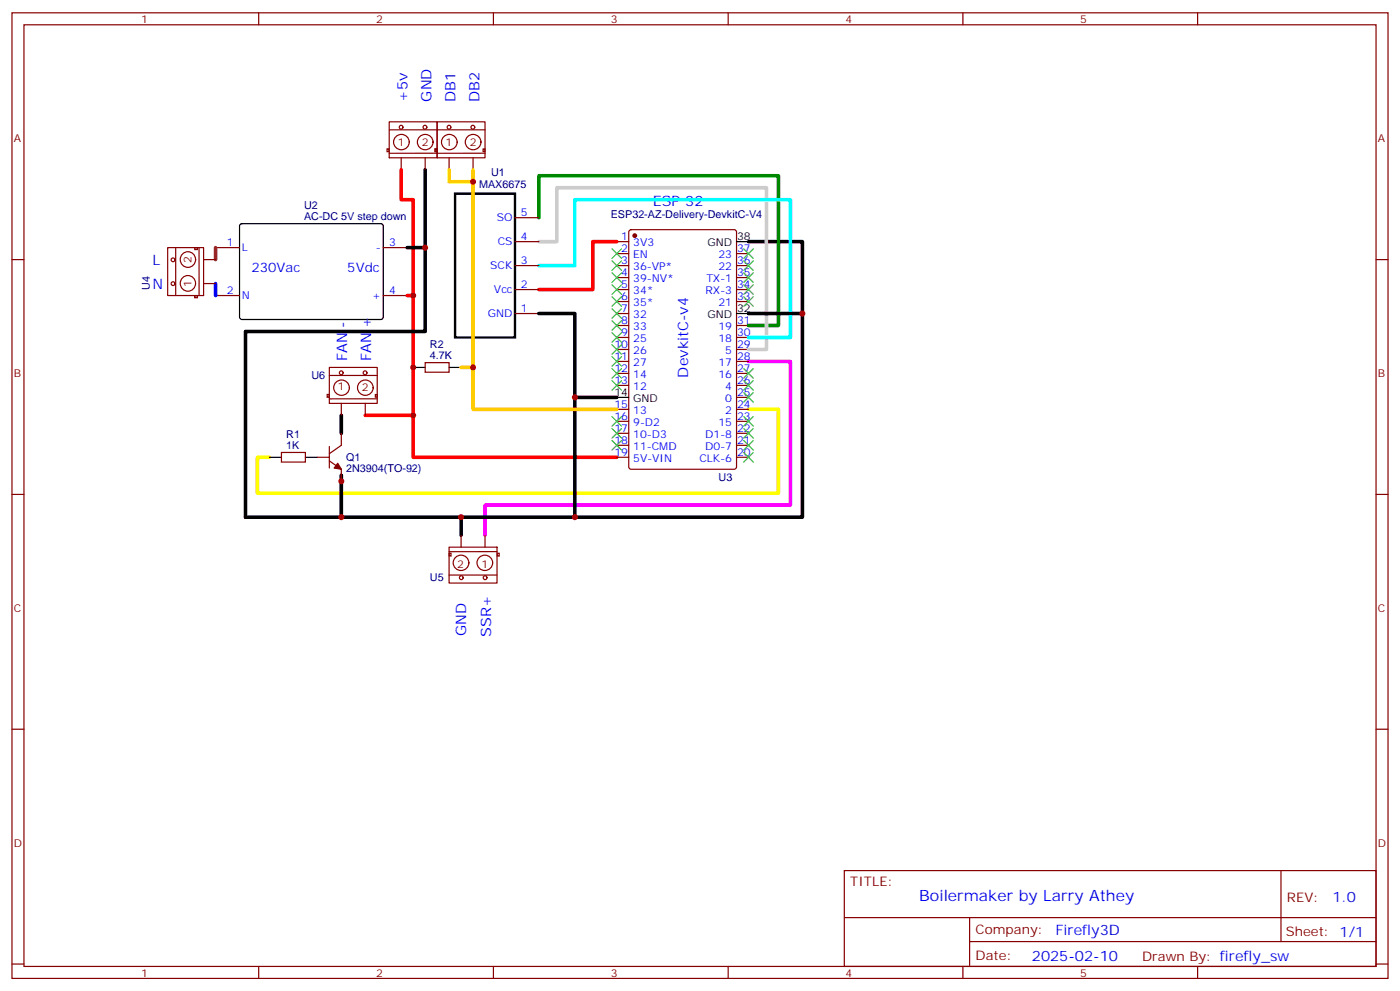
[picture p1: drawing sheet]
<svg xmlns="http://www.w3.org/2000/svg" width="412mm" height="292mm" viewBox="0 0 412 292" stroke-linecap="round" stroke-linejoin="round" font-family="sans-serif">
<g fill="none" stroke="#870000" stroke-width=".35">
<path d="M3.5 3.8h405.4v284.3h-405.4zM7.1 7.3h398.2v277.3h-398.2zM76.2 3.8v3.5M145.3 3.8v3.5M214.5 3.8v3.5M283.6 3.8v3.5M352.8 3.8v3.5M114.7 35.9h14.1v10.6h-14.1zM114.7 38.2h28.2M128.8 35.9h14.1v10.6h-14.1zM114 43.8h.6v.9h-.6zM128.1 43.8h.6v.9h-.6z"/>
<path d="M128.2 43.9h.6v.7h-.6zM142.3 43.9h.6v.7h-.6zM142.9 45.1h-28.2M3.5 76.4h3.6M49.4 72.9h10.6v14.1h-10.6zM51.8 72.9v14.1M57.4 72.9h.7v.6h-.7zM58.6 72.9v14.1M63.5 72.9h7.1M112.9 72.9h7M151.7 71.2h7M151.7 78.2h7"/>
<path d="M151.7 64.1h7M181.7 71.2h3.5M181.7 74.7h3.5M181.7 78.2h3.5M185.4 67.8l.5-.2h30.4l.6 .5 .1 69.4-.5 .6-30.6 .1-.6-.5-.1-69.4zM217 74.7h3.5M217 78.2h3.5M405.3 76.4h3.6M57.3 87.1h.9v.6h-.9zM63.5 87h7.1M112.9 87h7M151.7 85.3h7"/>
<path d="M151.7 92.3h7M181.7 81.7h3.5M181.7 85.3h3.5M181.7 88.8h3.5M181.7 92.3h3.5M181.7 95.8h3.5M181.7 99.4h3.5M217 81.7h3.5M217 85.3h3.5M217 88.8h3.5M217 95.8h3.5M217 99.4h3.5"/>
<path d="M96.4 116.2h.5v.8h-.5zM97 108.2h14.1v10.6h-14.1zM97 110.6h14.2M110.6 116.2h.5v.8h-.5zM111.1 117.4l-14.1 .1M125.2 106.8h7.1v2.8h-7.1zM181.7 102.9h3.5M181.7 106.4h3.5M181.7 110h3.5M181.7 113.5h3.5M217 102.9h3.5M217 106.4h3.5"/>
<path d="M217 110h3.5M217 113.5h3.5M217 117h3.5M82.9 133.2h7.1v2.9h-7.1zM93.5 134.7h3.5M97 135.7l3.5 2.5v3.5M97 131.5v6.3M100.5 127.6v3.5l-3.5 2.5M181.7 120.5h3.5M181.7 124.1h3.5M181.7 127.6h3.5M181.7 131.1h3.5"/>
<path d="M181.7 134.7h3.5M217 120.5h3.5M217 124.1h3.5M217 127.6h3.5M217 131.1h3.5M217 134.7h3.5M3.5 145.6h3.6M405.3 145.6h3.6M132.3 169.3h14.1M132.3 161.1h14.1v10.6h-14.1zM132.3 162.9h.6v.8h-.6zM146.4 162.4l-14.1 .1"/>
<path d="M146.5 162.9h.5v.8h-.5zM3.5 214.7h3.6M405.3 214.7h3.6M248.7 256.4h156.6v28.2h-156.6zM377.3 256.4v20.9M248.7 270.2h156.5M285.6 277.3h119.6M285.6 270.2v14.1M3.5 283.9h3.6M76.2 284.6v3.5M145.3 284.6v3.5M214.5 284.6v3.5"/>
<path d="M283.6 284.6v3.5M352.8 284.6v3.5M405.3 283.9h3.6"/>
<circle cx="118.1" cy="37.5" r=".56"/>
<circle cx="125.2" cy="37.5" r=".56"/>
<circle cx="132.3" cy="37.5" r=".56"/>
<circle cx="139.3" cy="37.5" r=".56"/>
<circle cx="118.3" cy="41.8" r="2.28"/>
<circle cx="125.3" cy="41.8" r="2.28"/>
<circle cx="132.4" cy="41.8" r="2.28"/>
<circle cx="139.4" cy="41.8" r="2.28"/>
<circle cx="51" cy="76.5" r=".56"/>
<circle cx="55.3" cy="76.4" r="2.28"/>
<circle cx="51" cy="83.5" r=".56"/>
<circle cx="55.3" cy="83.4" r="2.28"/>
<circle cx="100.5" cy="109.8" r=".56"/>
<circle cx="100.6" cy="114.2" r="2.28"/>
<circle cx="107.5" cy="109.8" r=".56"/>
<circle cx="107.6" cy="114.2" r="2.28"/>
<circle cx="135.8" cy="165.7" r="2.28"/>
<circle cx="135.9" cy="170.1" r=".56"/>
<circle cx="142.8" cy="165.7" r="2.28"/>
<circle cx="142.9" cy="170.1" r=".56"/>
</g>
<path d="M70.8 66.1l.5-.2h41.2l.4 .7-.1 27.1-.6 .4-41.2-.1-.4-.6v-26.8zM217 71.2h3.5M217 92.3h3.5M121.7 108.2h3.5M132.3 108.2h3.5M181.7 117h3.5M79.4 134.7h3.5M90 134.7h3.5" fill="none" stroke="#000" stroke-width=".35"/>
<path d="M63.5 72.9v3.5" fill="none" stroke="#633" stroke-width="1.1"/>
<path d="M63.5 83.5v3.5" fill="none" stroke="#00f" stroke-width="1.1"/>
<path d="M118.2 50v8.8h3.5v28.2M181.7 71.2h-7.1v14.1h-15.9M119.9 87h1.8v35.3h-14.1M121.7 122.3v12.4h60" fill="none" stroke="#f00" stroke-width="1.1"/>
<path d="M125.2 50v47.6h-52.9v54.7h164.1v-81.1h-15.9M119.9 72.9h5.3M158.7 92.3h10.6v24.7M220.5 92.3h15.9M181.7 117h-12.4v35.3M100.5 122.3v5.3M100.5 139.9v12.4M135.8 152.3v5.3" fill="none" stroke="#000" stroke-width="1.1"/>
<path d="M220.5 106.4h12.3v42.4h-89.9v8.8" fill="none" stroke="#f0f" stroke-width="1.1"/>
<path d="M220.5 120.5h8.8v24.7h-153.5v-10.5h3.6" fill="none" stroke="#ff0" stroke-width="1.1"/>
<g fill="#870000" stroke="#870000" stroke-width=".35">
<path d="M99.5 136.4l1 1.8-2.1-.4z"/>
<circle cx="187" cy="69.4" r=".53"/>
</g>
<path d="M158.7 64.1v-12.3h70.6v44h-8.8" fill="none" stroke="#008700" stroke-width="1.1"/>
<path d="M158.7 71.2h5.3v-15.9h61.8v47.6h-5.3" fill="none" stroke="#ccc" stroke-width="1.1"/>
<path d="M158.7 78.2h10.6v-19.4h63.5v40.6h-12.3" fill="none" stroke="#0ff" stroke-width="1.1"/>
<g fill="none" stroke="#3c3" stroke-width=".35">
<path d="M180.3 73.3l2.8 2.8M180.3 76.8l2.8 2.8M183.1 73.3l-2.8 2.8M183.1 76.8l-2.8 2.8M219.1 76.8l2.8 2.8M219.1 73.3l2.8 2.8M221.9 73.3l-2.8 2.8M221.9 76.8l-2.8 2.8M180.3 80.3l2.8 2.8M180.3 83.9l2.8 2.8M180.3 87.4l2.8 2.8M180.3 90.9l2.8 2.8"/>
<path d="M180.3 94.4l2.8 2.9M180.3 98l2.8 2.8M183.1 80.3l-2.8 2.8M183.1 83.9l-2.8 2.8M183.1 87.4l-2.8 2.8M183.1 90.9l-2.8 2.8M183.1 94.4l-2.8 2.9M183.1 98l-2.8 2.8M219.1 87.4l2.8 2.8M219.1 83.9l2.8 2.8M219.1 80.3l2.8 2.8M221.9 83.9l-2.8 2.8"/>
<path d="M221.9 87.4l-2.8 2.8M221.9 80.3l-2.8 2.8M180.3 105l2.8 2.8M180.3 108.5l2.8 2.9M180.3 112.1l2.8 2.8M180.3 101.5l2.8 2.8M183.1 105l-2.8 2.8M183.1 108.5l-2.8 2.9M183.1 112.1l-2.8 2.8M183.1 101.5l-2.8 2.8M219.1 115.6l2.8 2.8M219.1 112.1l2.8 2.8"/>
<path d="M219.1 108.5l2.8 2.9M221.9 115.6l-2.8 2.8M221.9 112.1l-2.8 2.8M221.9 108.5l-2.8 2.9M180.3 122.7l2.8 2.8M180.3 126.2l2.8 2.8M180.3 129.7l2.8 2.8M183.1 122.7l-2.8 2.8M183.1 126.2l-2.8 2.8M183.1 129.7l-2.8 2.8M219.1 133.2l2.8 2.9M219.1 129.7l2.8 2.8"/>
<path d="M219.1 126.2l2.8 2.8M219.1 122.7l2.8 2.8M221.9 133.2l-2.8 2.9M221.9 129.7l-2.8 2.8M221.9 126.2l-2.8 2.8M221.9 122.7l-2.8 2.8"/>
</g>
<path d="M118.2 46.5v3.5M125.2 46.5v3.5M132.3 46.5v3.5M139.3 46.5v3.5M60 76.4h3.5M60 83.5h3.5M100.5 118.8v3.5M107.6 118.8v3.5M135.8 157.6v3.5M142.9 157.6v3.5" fill="none" stroke="#800000" stroke-width=".35"/>
<path d="M134.1 57h17.6v42.4h-17.6z" fill="none" stroke="#000" stroke-width=".71"/>
<path d="M132.3 50v3.5h7v67h42.4M139.3 50v3.5M135.8 108.2h3.5" fill="none" stroke="#fc0" stroke-width="1.1"/>
<g fill="#c00">
<circle cx="139.3" cy="53.5" r=".88"/>
<circle cx="169.3" cy="117" r=".88"/>
<circle cx="236.4" cy="92.3" r=".88"/>
<circle cx="169.3" cy="152.3" r=".88"/>
<circle cx="135.8" cy="152.3" r=".88"/>
<circle cx="100.5" cy="141.7" r=".88"/>
<circle cx="100.5" cy="152.3" r=".88"/>
<circle cx="121.7" cy="87" r=".88"/>
<circle cx="121.7" cy="122.3" r=".88"/>
<circle cx="121.7" cy="108.2" r=".88"/>
<circle cx="139.3" cy="108.2" r=".88"/>
<circle cx="125.2" cy="72.9" r=".88"/>
</g>
<text font-size="4.6" fill="#00f" x="270.8" y="265.4">Boilermaker by Larry Athey</text>
<g font-size="4.2" fill="#00f">
<text x="120.1" y="30" transform="rotate(-90 120.1 30)">+5v</text>
<text x="127.1" y="29.9" transform="rotate(-90 127.1 29.9)">GND</text>
<text x="134.2" y="30" transform="rotate(-90 134.2 30)">DB1</text>
<text x="141.2" y="29.9" transform="rotate(-90 141.2 29.9)">DB2</text>
<text x="192.3" y="60.6">ESP 32</text>
<text x="44.9" y="78">L</text>
<text x="44.9" y="85">N</text>
<text x="102.3" y="106.4" transform="rotate(-90 102.3 106.4)">FAN -</text>
<text x="109.4" y="106.4" transform="rotate(-90 109.4 106.4)">FAN +</text>
<text x="202.7" y="111.2" transform="rotate(-90 202.7 111.2)">DevkitC-v4</text>
<text x="137.3" y="187.4" transform="rotate(-90 137.3 187.4)">GND</text>
<text x="144.6" y="187.6" transform="rotate(-90 144.6 187.6)">SSR+</text>
<text x="392.5" y="265.6">1.0</text>
<text x="310.9" y="275.2">Firefly3D</text>
<text x="304" y="283">2025-02-10</text>
</g>
<g font-size="3.9" fill="#00f">
<text x="74.1" y="80">230Vac</text>
<text x="102.3" y="80">5Vdc</text>
</g>
<g font-size="3.9" fill="#800">
<text x="250.5" y="260.9">TITLE:</text>
<text x="379.1" y="265.6">REV:</text>
<text x="287.4" y="275.1">Company:</text>
<text x="378.7" y="275.8">Sheet: 1/1</text>
<text x="287.4" y="282.8">Date:</text>
<text x="336.4" y="282.9">Drawn By: firefly_sw</text>
</g>
<g font-size="3.2" fill="#800">
<text x="41.6" y="6.8">1</text>
<text x="110.8" y="6.8">2</text>
<text x="179.9" y="6.8">3</text>
<text x="249.1" y="6.8">4</text>
<text x="318.2" y="6.8">5</text>
<text x="4.1" y="41.9">A</text>
<text x="405.9" y="41.9">A</text>
<text x="117.2" y="43">1</text>
<text x="124.3" y="43">2</text>
<text x="131.3" y="43">1</text>
<text x="138.4" y="43">2</text>
<text x="56.4" y="77.4" transform="rotate(-90 56.4 77.4)">2</text>
<text x="56.4" y="84.5" transform="rotate(-90 56.4 84.5)">1</text>
<text x="4.1" y="111">B</text>
<text x="405.9" y="111">B</text>
<text x="99.5" y="114.7">1</text>
<text x="106.6" y="115.3">2</text>
<text x="134.7" y="167.2">2</text>
<text x="141.8" y="167.2">1</text>
<text x="4.1" y="180.2">C</text>
<text x="405.9" y="180.2">C</text>
<text x="4.1" y="249.3">D</text>
<text x="405.9" y="249.3">D</text>
<text x="41.6" y="287.6">1</text>
<text x="110.8" y="287.6">2</text>
<text x="179.9" y="287.6">3</text>
<text x="249.1" y="287.6">4</text>
<text x="318.2" y="287.6">5</text>
</g>
<g font-size="3.2" fill="#000080">
<text x="144.6" y="51.8">U1</text>
<text x="141.1" y="55.3">MAX6675</text>
<text x="89.6" y="64.8">AC-DC 5V step down</text>
<text x="89.6" y="61.6">U2</text>
<text x="179.9" y="64.1">ESP32-AZ-Delivery-DevkitC-V4</text>
<text x="44.1" y="85.3" transform="rotate(-90 44.1 85.3)">U4</text>
<text x="126.7" y="105.7">4.7K</text>
<text x="126.7" y="102.6">R2</text>
<text x="91.7" y="111.7">U6</text>
<text x="84.3" y="129">R1</text>
<text x="84.3" y="132.2">1K</text>
<text x="102" y="135.7">Q1</text>
<text x="102" y="138.9">2N3904(TO-92)</text>
<text x="211.7" y="141.7">U3</text>
<text x="126.7" y="171.1">U5</text>
</g>
<g font-size="3.2" fill="#00f">
<text x="146.3" y="65.2">SO</text>
<text x="153.5" y="63.7">5</text>
<text x="153.5" y="70.8">4</text>
<text x="183" y="70.8">1</text>
<text x="66.8" y="72.6">1</text>
<text x="71.3" y="74">L</text>
<text x="110.7" y="74">-</text>
<text x="114.7" y="72.6">3</text>
<text x="146.6" y="72.2">CS</text>
<text x="153.5" y="77.9">3</text>
<text x="183" y="74.3">2</text>
<text x="183" y="77.9">3</text>
<text x="186.5" y="72.6">3V3</text>
<text x="186.5" y="76.1">EN</text>
<text x="211.6" y="76.1">23</text>
<text x="217.1" y="77.9">36</text>
<text x="217.1" y="74.3">37</text>
<text x="144.4" y="79.3">SCK</text>
<text x="183" y="81.4">4</text>
<text x="186.5" y="79.6">36-VP*</text>
<text x="186.5" y="83.1">39-NV*</text>
<text x="208.1" y="83.1">TX-1</text>
<text x="211.6" y="79.6">22</text>
<text x="217.1" y="81.4">35</text>
<text x="66.8" y="86.7">2</text>
<text x="71.3" y="88.1">N</text>
<text x="109.6" y="88.1">+</text>
<text x="114.7" y="86.7">4</text>
<text x="145.5" y="86.3">Vcc</text>
<text x="153.5" y="84.9">2</text>
<text x="183" y="84.9">5</text>
<text x="183" y="88.4">6</text>
<text x="186.5" y="86.7">34*</text>
<text x="207.8" y="86.7">RX-3</text>
<text x="217.1" y="88.4">33</text>
<text x="217.1" y="84.9">34</text>
<text x="143.7" y="93.4">GND</text>
<text x="153.5" y="92">1</text>
<text x="183" y="92">7</text>
<text x="183" y="95.5">8</text>
<text x="186.5" y="90.2">35*</text>
<text x="186.5" y="93.7">32</text>
<text x="211.6" y="90.2">21</text>
<text x="217.1" y="95.5">31</text>
<text x="183" y="99">9</text>
<text x="186.5" y="97.3">33</text>
<text x="186.5" y="100.8">25</text>
<text x="211.6" y="100.8">18</text>
<text x="211.6" y="97.3">19</text>
<text x="217.1" y="99">30</text>
<text x="181" y="102.6">10</text>
<text x="181" y="106.1">11</text>
<text x="186.5" y="104.3">26</text>
<text x="186.5" y="107.8">27</text>
<text x="211.6" y="107.8">17</text>
<text x="213.6" y="104.3">5</text>
<text x="217.1" y="106.1">28</text>
<text x="217.1" y="102.6">29</text>
<text x="181" y="109.6">12</text>
<text x="181" y="113.1">13</text>
<text x="186.5" y="111.4">14</text>
<text x="211.6" y="111.4">16</text>
<text x="217.1" y="113.1">26</text>
<text x="217.1" y="109.6">27</text>
<text x="186.5" y="114.9">12</text>
<text x="213.6" y="118.4">0</text>
<text x="213.6" y="114.9">4</text>
<text x="217.1" y="116.7">25</text>
<text x="181" y="120.2">15</text>
<text x="181" y="123.7">16</text>
<text x="186.5" y="122">13</text>
<text x="186.5" y="125.5">9-D2</text>
<text x="211.6" y="125.5">15</text>
<text x="213.6" y="122">2</text>
<text x="217.1" y="123.7">23</text>
<text x="217.1" y="120.2">24</text>
<text x="181" y="127.2">17</text>
<text x="181" y="130.8">18</text>
<text x="186.5" y="129">10-D3</text>
<text x="207.7" y="129">D1-8</text>
<text x="217.1" y="130.8">21</text>
<text x="217.1" y="127.2">22</text>
<text x="181" y="134.3">19</text>
<text x="186.5" y="132.5">11-CMD</text>
<text x="186.5" y="136.1">5V-VIN</text>
<text x="206" y="136.1">CLK-6</text>
<text x="207.7" y="132.5">D0-7</text>
<text x="217.1" y="134.3">20</text>
</g>
<g font-size="3.2">
<text x="217.1" y="70.8">38</text>
<text x="208.4" y="72.6">GND</text>
<text x="208.4" y="93.7">GND</text>
<text x="217.1" y="92">32</text>
<text x="181" y="116.7">14</text>
<text x="186.5" y="118.4">GND</text>
</g>
</svg>
